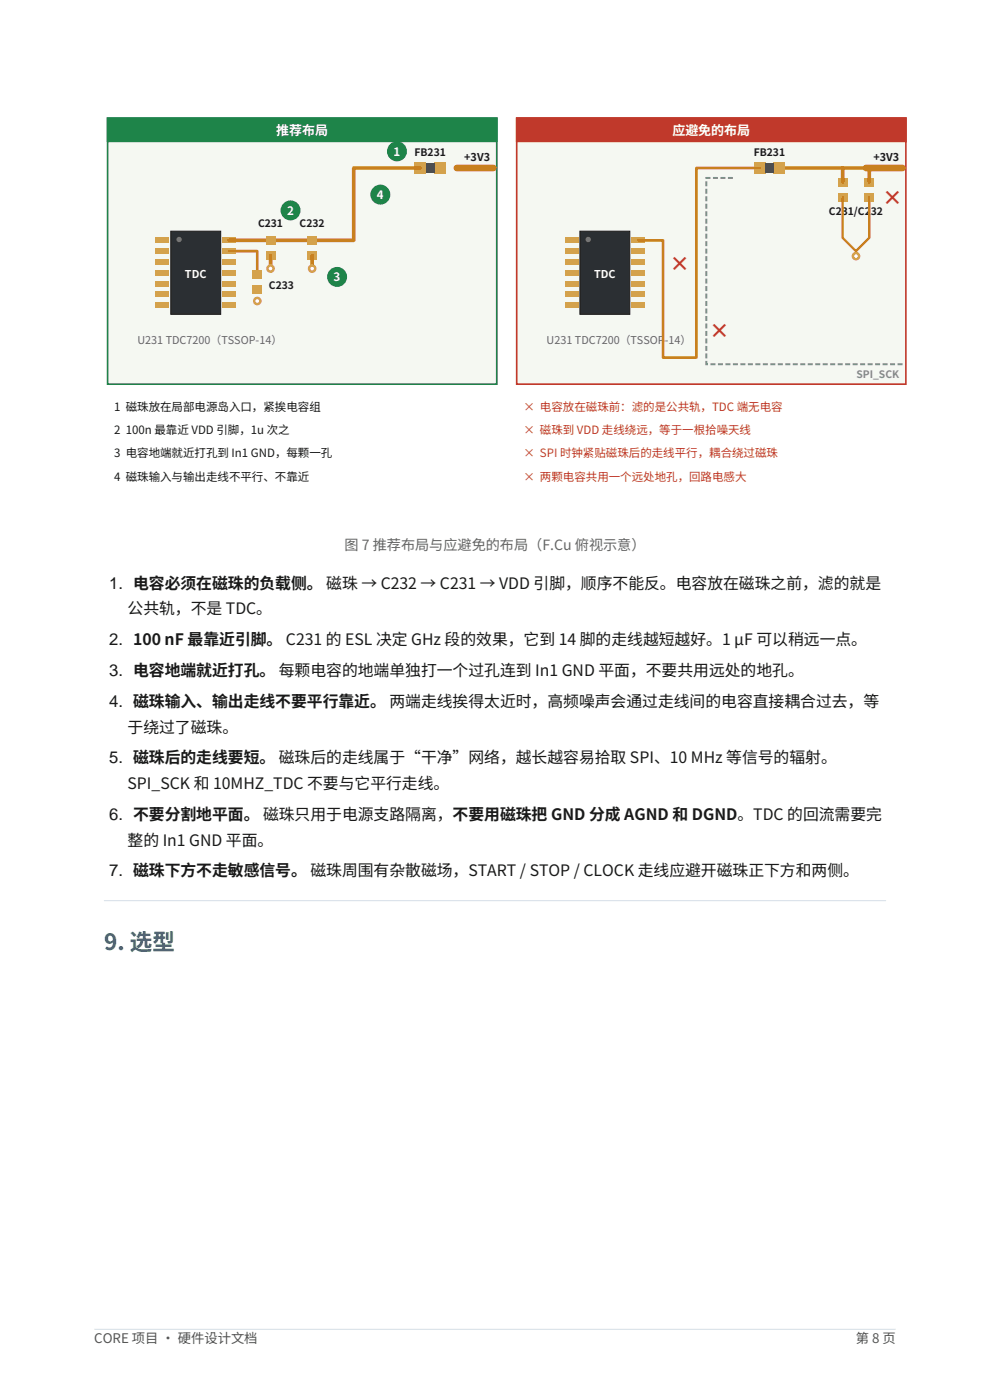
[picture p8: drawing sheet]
<svg xmlns="http://www.w3.org/2000/svg" width="210mm" height="297mm" viewBox="0 0 210 297" stroke-linecap="round" stroke-linejoin="round" font-family="sans-serif">
<path d="M20 282h170" fill="none" stroke="#d5dee7" stroke-width=".21"/>
<path d="M22.8 25.1h82.6v56.4h-82.6z" fill-rule="evenodd" fill="#f5f8f2" stroke="#1e8449" stroke-width=".35"/>
<path d="M22.8 25.1h82.6v4.9h-82.6z" fill-rule="evenodd" fill="#1e8449" stroke="#1e8449" stroke-width=".35"/>
<path d="M36.2 49h10.6v17.7h-10.6z" fill-rule="evenodd" fill="#2b2f33" stroke="#1a1a1a" stroke-width=".21"/>
<circle cx="38" cy="50.8" r=".56" fill="#777"/>
<g fill="#d4a24c">
<path d="M33.1 50.4h2.8v1.1h-2.8z" fill-rule="evenodd"/>
<path d="M47.2 50.4h2.8v1.1h-2.8z" fill-rule="evenodd"/>
<path d="M33.1 52.7h2.8v1.1h-2.8z" fill-rule="evenodd"/>
<path d="M47.2 52.7h2.8v1.1h-2.8z" fill-rule="evenodd"/>
<path d="M33.1 55h2.8v1.1h-2.8z" fill-rule="evenodd"/>
<path d="M47.2 55h2.8v1.1h-2.8z" fill-rule="evenodd"/>
<path d="M33.1 57.3h2.8v1.1h-2.8z" fill-rule="evenodd"/>
<path d="M47.2 57.3h2.8v1.1h-2.8z" fill-rule="evenodd"/>
<path d="M33.1 59.6h2.8v1.1h-2.8z" fill-rule="evenodd"/>
<path d="M47.2 59.6h2.8v1.1h-2.8z" fill-rule="evenodd"/>
<path d="M33.1 61.9h2.8v1.1h-2.8z" fill-rule="evenodd"/>
<path d="M47.2 61.9h2.8v1.1h-2.8z" fill-rule="evenodd"/>
<path d="M33.1 64.2h2.8v1.1h-2.8z" fill-rule="evenodd"/>
<path d="M47.2 64.2h2.8v1.1h-2.8z" fill-rule="evenodd"/>
</g>
<path d="M96.9 35.6h7.8" fill="none" stroke="#c8801f" stroke-width="1.4"/>
<g fill="#d4a24c">
<path d="M87.9 34.4h2.5v2.5h-2.5z" fill-rule="evenodd"/>
<path d="M92.1 34.4h2.5v2.5h-2.5z" fill-rule="evenodd"/>
</g>
<path d="M90.4 34.6h1.7v2.1h-1.7z" fill-rule="evenodd" fill="#4a4f55"/>
<path d="M89.1 35.6h-14.1v15.4h-26.4" fill="none" stroke="#c8801f" stroke-width=".78"/>
<g fill="#d4a24c">
<path d="M65.2 50.1h2.1v1.8h-2.1z" fill-rule="evenodd"/>
<path d="M65.2 53.3h2.1v1.7h-2.1z" fill-rule="evenodd"/>
<path d="M56.3 50.1h2.2v1.8h-2.2z" fill-rule="evenodd"/>
<path d="M56.3 53.3h2.2v1.7h-2.2z" fill-rule="evenodd"/>
</g>
<path d="M57.4 54.2v2.1" fill="none" stroke="#c8801f" stroke-width=".78"/>
<circle cx="57.4" cy="57" r=".92" fill="#d4a24c"/>
<circle cx="57.4" cy="57" r=".39" fill="#fff"/>
<path d="M66.2 54.2v2.1" fill="none" stroke="#c8801f" stroke-width=".78"/>
<circle cx="66.2" cy="57" r=".92" fill="#d4a24c"/>
<circle cx="66.2" cy="57" r=".39" fill="#fff"/>
<path d="M48.6 53.3h6v4.9" fill="none" stroke="#c8801f" stroke-width=".56"/>
<g fill="#d4a24c">
<path d="M53.5 57.3h2.1v1.8h-2.1z" fill-rule="evenodd"/>
<path d="M53.5 60.5h2.1v1.8h-2.1z" fill-rule="evenodd"/>
<circle cx="54.6" cy="63.9" r=".92"/>
</g>
<circle cx="54.6" cy="63.9" r=".39" fill="#fff"/>
<g fill="#1e8449" stroke="#1e8449" stroke-width=".35">
<circle cx="84.2" cy="32.1" r="1.94"/>
<circle cx="61.6" cy="44.6" r="1.94"/>
<circle cx="71.5" cy="58.7" r="1.94"/>
<circle cx="80.7" cy="41.3" r="1.94"/>
</g>
<path d="M109.6 25.1h82.6v56.4h-82.6z" fill-rule="evenodd" fill="#f5f8f2" stroke="#c0392b" stroke-width=".35"/>
<path d="M109.6 25.1h82.6v4.9h-82.6z" fill-rule="evenodd" fill="#c0392b" stroke="#c0392b" stroke-width=".35"/>
<path d="M123 49h10.6v17.7h-10.6z" fill-rule="evenodd" fill="#2b2f33" stroke="#1a1a1a" stroke-width=".21"/>
<circle cx="124.8" cy="50.8" r=".56" fill="#777"/>
<g fill="#d4a24c">
<path d="M119.8 50.4h2.9v1.1h-2.9z" fill-rule="evenodd"/>
<path d="M133.9 50.4h2.9v1.1h-2.9z" fill-rule="evenodd"/>
<path d="M119.8 52.7h2.9v1.1h-2.9z" fill-rule="evenodd"/>
<path d="M133.9 52.7h2.9v1.1h-2.9z" fill-rule="evenodd"/>
<path d="M119.8 55h2.9v1.1h-2.9z" fill-rule="evenodd"/>
<path d="M133.9 55h2.9v1.1h-2.9z" fill-rule="evenodd"/>
<path d="M119.8 57.3h2.9v1.1h-2.9z" fill-rule="evenodd"/>
<path d="M133.9 57.3h2.9v1.1h-2.9z" fill-rule="evenodd"/>
<path d="M119.8 59.6h2.9v1.1h-2.9z" fill-rule="evenodd"/>
<path d="M133.9 59.6h2.9v1.1h-2.9z" fill-rule="evenodd"/>
<path d="M119.8 61.9h2.9v1.1h-2.9z" fill-rule="evenodd"/>
<path d="M133.9 61.9h2.9v1.1h-2.9z" fill-rule="evenodd"/>
<path d="M119.8 64.2h2.9v1.1h-2.9z" fill-rule="evenodd"/>
<path d="M133.9 64.2h2.9v1.1h-2.9z" fill-rule="evenodd"/>
</g>
<path d="M183.7 35.6h7.7" fill="none" stroke="#c8801f" stroke-width="1.4"/>
<g fill="#d4a24c">
<path d="M183.3 37.8h2.2v1.7h-2.2z" fill-rule="evenodd"/>
<path d="M183.3 40.9h2.2v1.8h-2.2z" fill-rule="evenodd"/>
<path d="M177.7 37.8h2.1v1.7h-2.1z" fill-rule="evenodd"/>
<path d="M177.7 40.9h2.1v1.8h-2.1z" fill-rule="evenodd"/>
</g>
<path d="M178.7 35.6v3M184.4 35.6v3" fill="none" stroke="#c8801f" stroke-width=".78"/>
<path d="M178.7 41.8v8.7l2.9 2.8 2.8-2.8v-8.7" fill="none" stroke="#c8801f" stroke-width=".49"/>
<circle cx="181.6" cy="54.3" r=".92" fill="#d4a24c"/>
<circle cx="181.6" cy="54.3" r=".39" fill="#fff"/>
<path d="M165.3 35.6h18.4" fill="none" stroke="#c8801f" stroke-width=".78"/>
<g fill="#d4a24c">
<path d="M159.9 34.4h2.4v2.5h-2.4z" fill-rule="evenodd"/>
<path d="M164.1 34.4h2.5v2.5h-2.5z" fill-rule="evenodd"/>
</g>
<path d="M162.3 34.6h1.8v2.1h-1.8z" fill-rule="evenodd" fill="#4a4f55"/>
<path d="M161.1 35.6h-13.4v40.3h-7.1v-24.9h-5.2" fill="none" stroke="#c8801f" stroke-width=".56"/>
<path d="M191.4 77.3h-41.6v-39.5h5.7" fill="none" stroke="#7f8c8d" stroke-width=".42" stroke-dasharray="1.1 .5" stroke-linecap="butt"/>
<path d="M22.1 191.1h165.8" fill="none" stroke="#d5dee7" stroke-width=".21"/>
<text font-size="4.8" fill="#1a5f9c" x="22.1" y="201.5">9. 选型</text>
<g font-size="4.2" fill="#c0392b">
<text x="187.2" y="43.4">×</text>
<text x="142.1" y="57.5">×</text>
<text x="150.5" y="71.6">×</text>
</g>
<g font-size="3.5" fill="#1a1a1a">
<text x="23.2" y="124.9">1. 电容必须在磁珠的负载侧。 磁珠 → C232 → C231 → VDD 引脚，顺序不能反。电容放在磁珠之前，滤的就是</text>
<text x="23.2" y="136.9">2. 100 nF 最靠近引脚。 C231 的 ESL 决定 GHz 段的效果，它到 14 脚的走线越短越好。1 µF 可以稍远一点。</text>
<text x="23.2" y="143.4">3. 电容地端就近打孔。 每颗电容的地端单独打一个过孔连到 In1 GND 平面，不要共用远处的地孔。</text>
<text x="23.2" y="149.9">4. 磁珠输入、输出走线不要平行靠近。 两端走线挨得太近时，高频噪声会通过走线间的电容直接耦合过去，等</text>
<text x="23.2" y="161.9">5. 磁珠后的走线要短。 磁珠后的走线属于“干净”网络，越长越容易拾取 SPI、10 MHz 等信号的辐射。</text>
<text x="23.2" y="173.9">6. 不要分割地平面。 磁珠只用于电源支路隔离，不要用磁珠把 GND 分成 AGND 和 DGND。TDC 的回流需要完</text>
<text x="23.2" y="185.9">7. 磁珠下方不走敏感信号。 磁珠周围有杂散磁场，START / STOP / CLOCK 走线应避开磁珠正下方和两侧。</text>
</g>
<g font-size="3.4" fill="#1a1a1a">
<text x="27.1" y="130.4">公共轨，不是 TDC。</text>
<text x="27.1" y="155.4">于绕过了磁珠。</text>
<text x="27.1" y="167.4">SPI_SCK 和 10MHZ_TDC 不要与它平行走线。</text>
<text x="27.1" y="179.4">整的 In1 GND 平面。</text>
</g>
<text font-size="3" fill="#666" x="73.1" y="116.6">图 7 推荐布局与应避免的布局（F.Cu 俯视示意）</text>
<g font-size="2.8" fill="#fff">
<text x="58.6" y="28.6">推荐布局</text>
<text x="142.6" y="28.6">应避免的布局</text>
</g>
<g font-size="2.8" fill="#555">
<text x="20" y="285">CORE 项目 · 硬件设计文档</text>
<text x="181.5" y="285">第 8 页</text>
</g>
<g font-size="2.5" fill="#fff">
<text x="83.5" y="33">1</text>
<text x="60.9" y="45.6">2</text>
<text x="79.9" y="42.2">4</text>
<text x="70.8" y="59.7">3</text>
</g>
<g font-size="2.4" fill="#1a1a1a">
<text x="24.2" y="87.1">1 磁珠放在局部电源岛入口，紧挨电容组</text>
<text x="24.2" y="92.1">2 100n 最靠近 VDD 引脚，1u 次之</text>
<text x="24.2" y="97">3 电容地端就近打孔到 In1 GND，每颗一孔</text>
<text x="24.2" y="102">4 磁珠输入与输出走线不平行、不靠近</text>
</g>
<g font-size="2.4" fill="#c0392b">
<text x="111" y="87.1">× 电容放在磁珠前：滤的是公共轨，TDC 端无电容</text>
<text x="111" y="92.1">× 磁珠到 VDD 走线绕远，等于一根拾噪天线</text>
<text x="111" y="97">× SPI 时钟紧贴磁珠后的走线平行，耦合绕过磁珠</text>
<text x="111" y="102">× 两颗电容共用一个远处地孔，回路电感大</text>
</g>
<g font-size="2.3" fill="#1a1a1a">
<text x="98.5" y="34.2">+3V3</text>
<text x="185.3" y="34.2">+3V3</text>
</g>
<g font-size="2.3" fill="#fff">
<text x="39.2" y="58.9">TDC</text>
<text x="126" y="58.9">TDC</text>
</g>
<g font-size="2.3" fill="#666">
<text x="29.2" y="73">U231 TDC7200（TSSOP-14）</text>
<text x="116" y="73">U231 TDC7200（TSSOP-14）</text>
</g>
<g font-size="2.2" fill="#1a1a1a">
<text x="87.9" y="33.2">FB231</text>
<text x="159.9" y="33.2">FB231</text>
<text x="175.8" y="45.5">C231/C232</text>
<text x="54.7" y="48.2">C231</text>
<text x="63.6" y="48.2">C232</text>
<text x="57" y="61.4">C233</text>
</g>
<text font-size="2.2" fill="#7f8c8d" x="181.7" y="80.1">SPI_SCK</text>
</svg>
